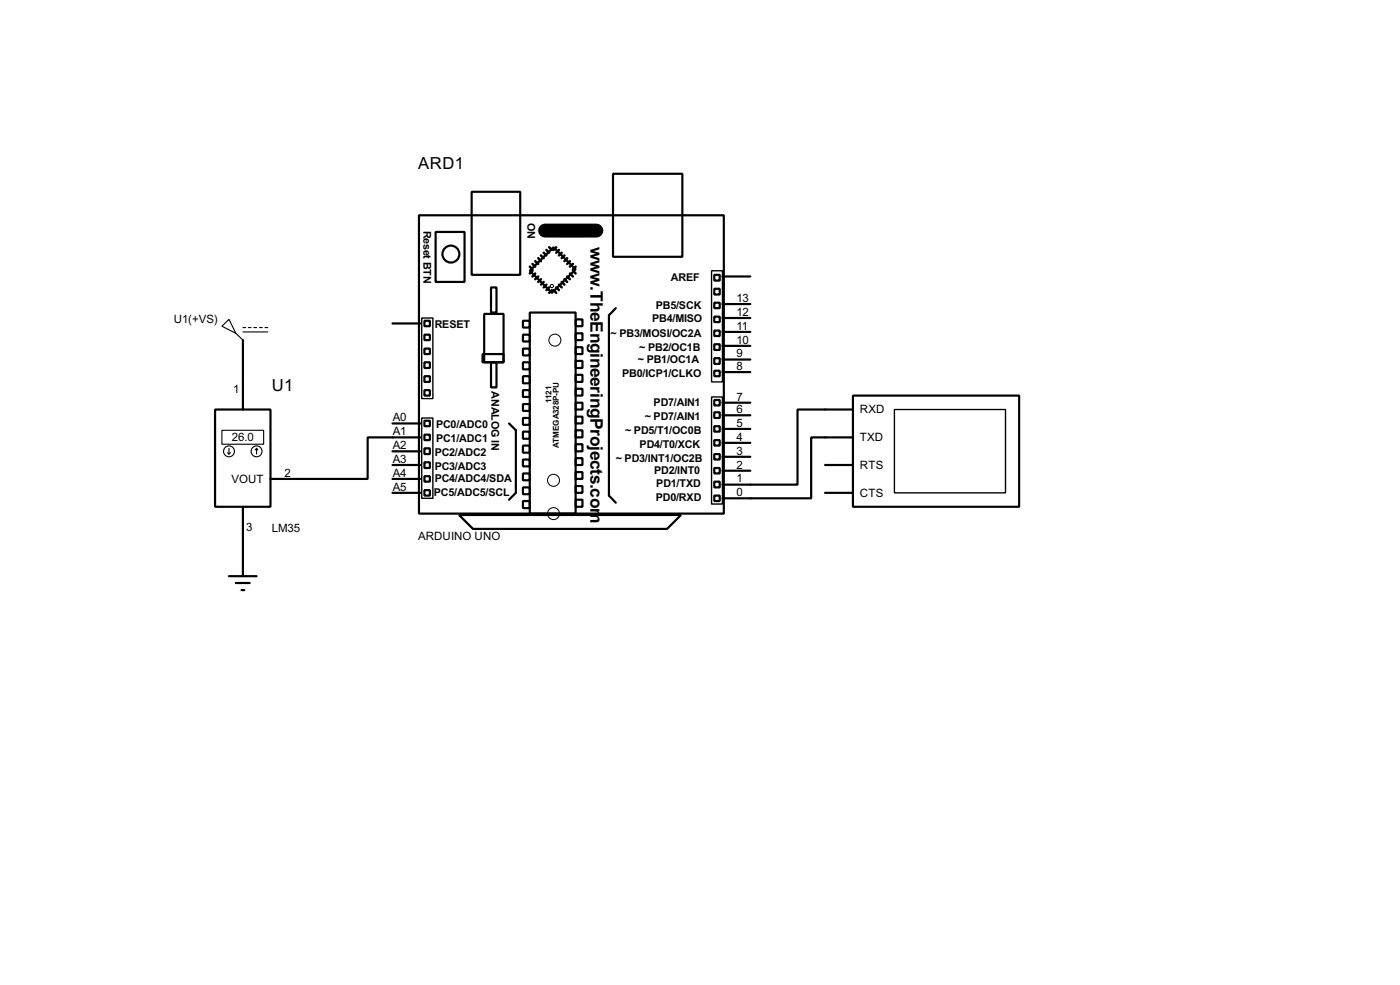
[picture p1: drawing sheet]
<svg xmlns="http://www.w3.org/2000/svg" width="256mm" height="180mm" viewBox="0 0 256 180" stroke-linecap="round" stroke-linejoin="round" font-family="sans-serif">
<g fill="none" stroke="#000" stroke-width=".4">
<path d="M76.8 39.4h55.8v54.6h-55.8zM86.4 35.1h8.9v15.2h-8.9zM112.3 31.8h12.7v15.2h-12.7zM71.9 59.2h5.1M77.8 58.7h1v1h-1zM79.8 42.5h5.3v9.1h-5.3zM88.7 57.5h3.6v8.8h-3.6zM90 52.6h1v4.6h-1zM95.8 58.7h1.3v1.3h-1.3zM97.1 57.2h8.4v36.8h-8.4zM97.1 49.6l4.3-4.3 4.1 4-4.4 4.3zM102.4 41.2h4.6v2h-4.6z"/>
<path d="M105.5 58.5h1.2v1.2h-1.2zM112.8 56.4l-1.2 1.3v33l1.2 1.3M130.9 50.3h1v1.1h-1zM130.9 55.4h1v1h-1zM130.9 58h1v1h-1zM130.9 52.9h1v1h-1zM132.4 58.2h5.1M132.4 55.7h5.1M132.4 50.6h5.1M39.4 75h10.2v17.8h-10.2zM44.5 62.3v12.7M71.9 77.5h5.1"/>
<path d="M77.8 61.3h1v1h-1zM77.8 66.3h1v1.1h-1zM77.8 71.4h1v1h-1zM77.8 68.9h1v1h-1zM77.8 63.8h1v1h-1zM77.8 77h1v1h-1zM77.8 79.6h1v1h-1zM88.4 64.8h3.9v1.5h-3.9zM90 66.3h1v4.6h-1zM93.3 77.5l1.2 1.3v11.4l-1.2 1.3M95.8 61.3h1.3v1.2h-1.3zM95.8 63.8h1.3v1.3h-1.3z"/>
<path d="M95.8 66.3h1.3v1.3h-1.3zM95.8 68.9h1.3v1.3h-1.3zM95.8 71.4h1.3v1.3h-1.3zM95.8 74h1.3v1.2h-1.3zM95.8 76.5h1.3v1.3h-1.3zM95.8 79h1.3v1.3h-1.3zM105.5 61h1.2v1.3h-1.2zM105.5 63.6h1.2v1.2h-1.2zM105.5 66.1h1.2v1.3h-1.2zM105.5 68.6h1.2v1.3h-1.2zM105.5 71.2h1.2v1.2h-1.2zM105.5 73.7h1.2v1.3h-1.2z"/>
<path d="M105.5 76.3h1.2v1.2h-1.2zM105.5 78.8h1.2v1.3h-1.2zM130.9 60.5h1v1h-1zM130.9 63h1v1.1h-1zM130.9 65.6h1v1h-1zM130.9 67.9h1v1h-1zM130.9 73.2h1v1h-1zM130.9 75.5h1v1h-1zM130.9 78h1v1h-1zM132.4 78.5h5.1M132.4 76h5.1M132.4 73.7h5.1"/>
<path d="M132.4 68.1h5.1M132.4 65.8h5.1M132.4 63.3h5.1M132.4 60.8h5.1M156.3 72.4h30.4v20.4h-30.4zM156.3 75h-10.2v13.7h-13.7M44.5 92.8v12.7M71.9 90.2h5.1M71.9 87.7h5.1M71.9 85.1h5.1M71.9 82.6h5.1M77 80.1h-9.6v7.6h-17.8"/>
<path d="M77.8 82.1h1v1h-1zM77.8 84.6h1v1.1h-1zM77.8 87.2h1v1h-1zM77.8 89.7h1v1h-1zM84.1 94.3h40.7l-2.6 2.5h-35.5zM95.8 81.6h1.3v1.3h-1.3zM95.8 84.1h1.3v1.3h-1.3zM95.8 86.7h1.3v1.2h-1.3zM95.8 89.2h1.3v1.3h-1.3zM95.8 91.7h1.3v1.3h-1.3zM105.5 81.3h1.2v1.3h-1.2zM105.5 83.9h1.2v1.2h-1.2z"/>
<path d="M105.5 86.4h1.2v1.3h-1.2zM105.5 89h1.2v1.2h-1.2zM105.5 91.5h1.2v1.3h-1.2zM130.9 80.6h1v1h-1zM130.9 83.1h1v1h-1zM130.9 85.7h1v1h-1zM130.9 88.2h1v1h-1zM130.9 90.7h1v1h-1zM132.4 86.2h5.1M132.4 83.6h5.1M132.4 81.1h5.1M151.2 90.2h5.1"/>
<path d="M151.2 85.1h5.1M156.3 80.1h-7.7v11.1h-16.2M42 105.5h5M43.2 106.7h2.6M44.3 108h.5"/>
<circle cx="82.6" cy="46.5" r="1.55"/>
</g>
<path d="M99.9 42.2h9.4" fill="none" stroke="#000" stroke-width="2.6"/>
<g fill="none" stroke="#000" stroke-width=".45">
<path d="M97.1 48.8l.5 .5M97.6 48.3l.5 .5M97.6 49.6l-.5 .5M98.1 47.8l.5 .5M98.1 50.1l-.5 .5M98.6 47.3l.5 .5M98.6 50.6l-.5 .5M99.1 46.8l.5 .5M99.1 51.1l-.5 .5M99.6 46.3l.5 .5M99.6 51.6l-.5 .5M100.1 45.8l.5 .5"/>
<path d="M100.1 52.1l-.5 .5M100.6 45.3l.5 .5M100.6 52.6l-.5 .5M101.1 53.1l-.5 .5M101.4 53.1l.5 .5M101.9 52.6l.5 .5M101.9 45.3l-.5 .5M102.4 52.1l.5 .5M102.4 45.8l-.5 .5M102.9 51.6l.5 .5M102.9 46.3l-.5 .5M103.4 51.1l.5 .5"/>
<path d="M103.4 46.8l-.5 .5M103.9 50.6l.5 .5M103.9 47.3l-.5 .5M104.4 50.1l.6 .5M104.4 47.8l-.5 .5M105 49.6l.5 .5M105 48.3l-.6 .5M105.5 48.8l-.5 .5"/>
</g>
<g fill="none" stroke="#000" stroke-width=".18">
<circle cx="101.1" cy="52.4" r=".3"/>
<circle cx="101.6" cy="62.3" r="1.1"/>
<circle cx="101.4" cy="87.9" r="1.1"/>
<circle cx="101.4" cy="94" r="1.1"/>
</g>
<path d="M77.3 58.2h2v14.8h-2zM130.4 49.6h2v20.3h-2zM77.3 76.5h2v14.7h-2zM130.4 72.7h2v19.6h-2zM163.9 75h20.3v15.2h-20.3z" fill="none" stroke="#000" stroke-width=".25"/>
<g fill="none" stroke="#000" stroke-width=".2">
<path d="M40.7 59.7l1.3-1.2 1.2 2.5zM44.5 60h.5M45.5 60h.5M46.5 60h.5M47.6 60h.5M48.6 60h.5M40.7 78.8h7.6v2.5h-7.6zM43.2 61l1.3 1.3M44.5 60.8h4.6M41.7 82.9l.3 .2M42 82.1v1M42.2 82.9l-.2 .2"/>
<path d="M47 82.1l-.2 .3M47 82.1l.3 .3M47 82.1v1"/>
<circle cx="41.9" cy="82.6" r="1"/>
<circle cx="47" cy="82.6" r="1"/>
</g>
<g font-size="3.6">
<text x="108.2" y="45.2" transform="rotate(90 108.2 45.2)">w</text>
<text x="108.2" y="52.4" transform="rotate(90 108.2 52.4)">.TheEngineeringProjects.com</text>
</g>
<g font-size="3.4">
<text x="76.6" y="31">ARD1</text>
<text x="49.8" y="71.6">U1</text>
</g>
<g font-size="2.4">
<text x="31.8" y="59.2">U1(+VS)</text>
<text x="134.9" y="57.8">12</text>
<text x="134.9" y="55.3">13</text>
<text x="134.9" y="65.4">9</text>
<text x="134.9" y="62.9">10</text>
<text x="134.9" y="60.3">11</text>
<text x="42.7" y="72">1</text>
<text x="134.9" y="67.7">8</text>
<text x="71.9" y="77.1">A0</text>
<text x="134.9" y="75.6">6</text>
<text x="134.9" y="73.3">7</text>
<text x="157.5" y="75.7">RXD</text>
<text x="42.5" y="80.8">26.0</text>
<text x="71.9" y="82.2">A2</text>
<text x="71.9" y="79.7">A1</text>
<text x="134.9" y="83.2">3</text>
<text x="134.9" y="80.7">4</text>
<text x="134.9" y="78.1">5</text>
<text x="157.5" y="80.8">TXD</text>
<text x="42.4" y="88.4">VOUT</text>
<text x="52.1" y="87.3">2</text>
<text x="71.9" y="89.8">A5</text>
<text x="71.9" y="87.3">A4</text>
<text x="71.9" y="84.7">A3</text>
<text x="134.9" y="88.3">1</text>
<text x="134.9" y="85.7">2</text>
<text x="157.5" y="85.8">RTS</text>
<text x="134.9" y="90.8">0</text>
<text x="157.5" y="90.9">CTS</text>
<text x="45.1" y="97.2">3</text>
<text x="49.8" y="97.4">LM35</text>
<text x="76.6" y="98.9">ARDUINO UNO</text>
</g>
<g font-size="2.2">
<text x="96.7" y="40.8" transform="rotate(90 96.7 40.8)">ON</text>
<text x="77.6" y="42.2" transform="rotate(90 77.6 42.2)">Reset BTN</text>
<text x="122.9" y="51.5">AREF</text>
<text x="119.5" y="58.9">PB4/MISO</text>
<text x="120.1" y="56.6">PB5/SCK</text>
<text x="79.6" y="60.1">RESET</text>
<text x="111.9" y="61.7">~ PB3/MOSI/OC2A</text>
<text x="117.1" y="64.2">~ PB2/OC1B</text>
<text x="90.1" y="71.6" transform="rotate(90 90.1 71.6)">ANALOG IN</text>
<text x="114" y="69">PB0/ICP1/CLKO</text>
<text x="116.9" y="66.5">~ PB1/OC1A</text>
<text x="118.1" y="76.9">~ PD7/AIN1</text>
<text x="119.7" y="74.4">PD7/AIN1</text>
<text x="79.6" y="83.5">PC2/ADC2</text>
<text x="79.9" y="81">PC1/ADC1</text>
<text x="79.9" y="78.4">PC0/ADC0</text>
<text x="114.5" y="79.4">~ PD5/T1/OC0B</text>
<text x="117.2" y="82">PD4/T0/XCK</text>
<text x="79.6" y="88.3">PC4/ADC4/SDA</text>
<text x="79.6" y="86">PC3/ADC3</text>
<text x="112.8" y="84.5">~ PD3/INT1/OC2B</text>
<text x="119.8" y="86.8">PD2/INT0</text>
<text x="120.2" y="89.1">PD1/TXD</text>
<text x="79.5" y="90.8">PC5/ADC5/SCL</text>
<text x="120.1" y="91.6">PD0/RXD</text>
</g>
<g font-size="1.7">
<text x="101.1" y="73.7" transform="rotate(-90 101.1 73.7)">1121</text>
<text x="102.4" y="82" transform="rotate(-90 102.4 82)">ATMEGA328P-PU</text>
</g>
</svg>
